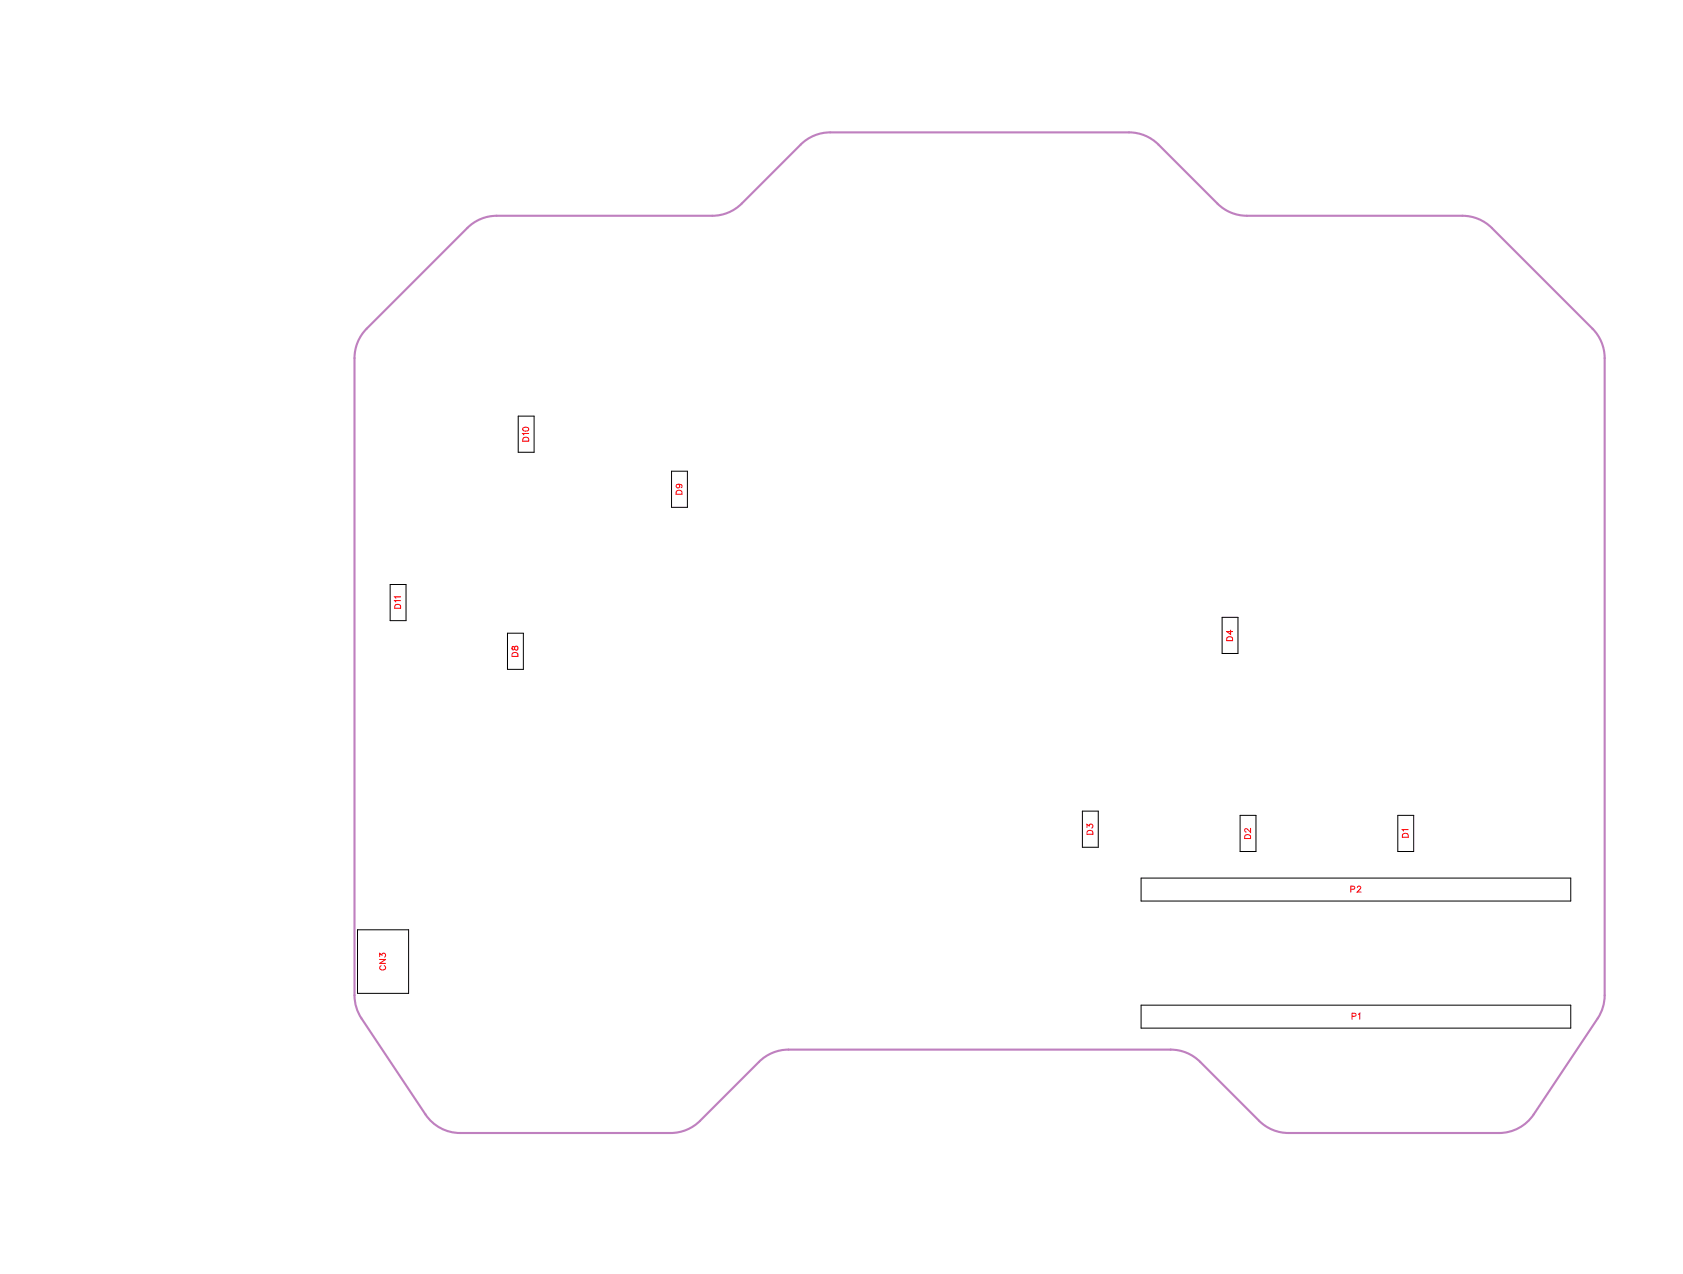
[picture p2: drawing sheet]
<svg xmlns="http://www.w3.org/2000/svg" width="202mm" height="153mm" viewBox="0 0 202 153" stroke-linecap="round" stroke-linejoin="round" font-family="sans-serif">
<path d="M56.1 27.3a5 5 0 0 1 3.5-1.4h25.9a5 5 0 0 0 3.5-1.5l7.1-7.1a5 5 0 0 1 3.5-1.4h35.9a5 5 0 0 1 3.5 1.4l7.1 7.1a5 5 0 0 0 3.5 1.5h25.9a5 5 0 0 1 3.5 1.4l12.1 12.1a5 5 0 0 1 1.4 3.5v76.5a5 5 0 0 1-.8 2.7l-7.7 11.5a5 5 0 0 1-4.1 2.3h-25.3a5 5 0 0 1-3.5-1.5l-7.1-7.1a5 5 0 0 0-3.5-1.4h-45.9a5 5 0 0 0-3.5 1.4l-7.1 7.1a5 5 0 0 1-3.5 1.5h-25.3a5 5 0 0 1-4.1-2.3l-7.7-11.5a5 5 0 0 1-.9-2.7v-76.5a5 5 0 0 1 1.5-3.5z" fill="none" stroke="#bf80bf" stroke-width=".25"/>
<path d="M62.2 49.9h1.9v4.3h-1.9zM80.6 56.5h1.9v4.3h-1.9zM46.8 70.1h1.9v4.3h-1.9zM60.9 75.9h1.9v4.4h-1.9zM146.6 74h1.9v4.4h-1.9zM129.9 97.3h1.9v4.3h-1.9zM148.8 97.8h1.9v4.3h-1.9zM167.7 97.8h1.9v4.3h-1.9zM42.9 111.5h6.1v7.6h-6.1zM136.9 105.3h51.6v2.8h-51.6zM136.9 120.5h51.6v2.8h-51.6z" fill="none" stroke="#000" stroke-width=".12"/>
<g fill="none" stroke="#f00" stroke-width=".12">
<path d="M62.8 51.3l.2-.1a.3 .3 0 0 1 .4 .3 .38 .38 0 0 1-.3 .2 .38 .38 0 0 1-.4-.3zM62.8 52.5l.2-.1 .3 .1 .1 .4h-.7zM63.4 52h-.7l.2 .2M81.2 58.9l.2-.1 .3 .1 .1 .4h-.7zM81.4 58.1a.22 .22 0 0 1 .1 .3 .22 .22 0 0 1-.3 .1 .22 .22 0 0 1 0-.4h.2a.34 .34 0 0 1 .4 .2l-.1 .2M47.5 72.5h.1h.4l.1 .4h-.7zM48.1 72h-.7l.1 .2M48.1 71.6h-.7l.1 .1M61.5 77.6v.3h.1l.3-.4a.24 .24 0 0 1 .3 .2 .24 .24 0 0 1-.3 .3l-.1-.1-.1-.3zM61.5 78.3l.2-.1 .3 .1 .1 .4h-.7zM147.3 76.4h.2h.3l.1 .4h-.7zM147.7 75.6v.5l-.5-.4h.7"/>
<path d="M130.4 99.2v-.3l.3 .2a.24 .24 0 0 1 .4-.2 .24 .24 0 0 1-.1 .4M130.5 99.7l.2-.1 .3 .1 .1 .4h-.7zM150 99.3v.5l-.3-.3-.2-.1-.2 .1v.1l.2 .2M169 99.5h-.7l.1 .2M45.6 114.7v-.4l.2 .2a.24 .24 0 0 1 .4-.1 .24 .24 0 0 1-.1 .4M45.6 115.1h.7l-.7 .4h.7M45.7 115.8a.26 .26 0 0 0-.1 .3 .26 .26 0 0 0 .2 .2h.2a.26 .26 0 0 0 .3-.2 .26 .26 0 0 0-.2-.3M149.4 100.2l.2-.1 .3 .1 .1 .4h-.7zM162.1 106.6h.4v-.3h-.4v.7M162.9 106.4l.1-.1h.1l.2 .1-.1 .2-.4 .4h.5M168.4 100l.1-.1 .4 .1 .1 .4h-.7zM162.2 121.9h.4l.1-.3-.5-.1v.7"/>
<path d="M163 121.6l.2-.1v.7"/>
</g>
<g font-size="1.2" fill="#fff">
<text x="63.7" y="53" transform="rotate(-90 63.7 53)">D10</text>
<text x="82.1" y="59.3" transform="rotate(-90 82.1 59.3)">D9</text>
<text x="48.4" y="73" transform="rotate(-90 48.4 73)">D11</text>
<text x="148.2" y="76.9" transform="rotate(-90 148.2 76.9)">D4</text>
<text x="62.4" y="78.8" transform="rotate(-90 62.4 78.8)">D8</text>
<text x="131.4" y="100.1" transform="rotate(-90 131.4 100.1)">D3</text>
<text x="150.3" y="100.6" transform="rotate(-90 150.3 100.6)">D2</text>
<text x="169.3" y="100.5" transform="rotate(-90 169.3 100.5)">D1</text>
<text x="162" y="107.3">P2</text>
<text x="46.6" y="116.4" transform="rotate(-90 46.6 116.4)">CN3</text>
<text x="162.2" y="122.5">P1</text>
</g>
</svg>
